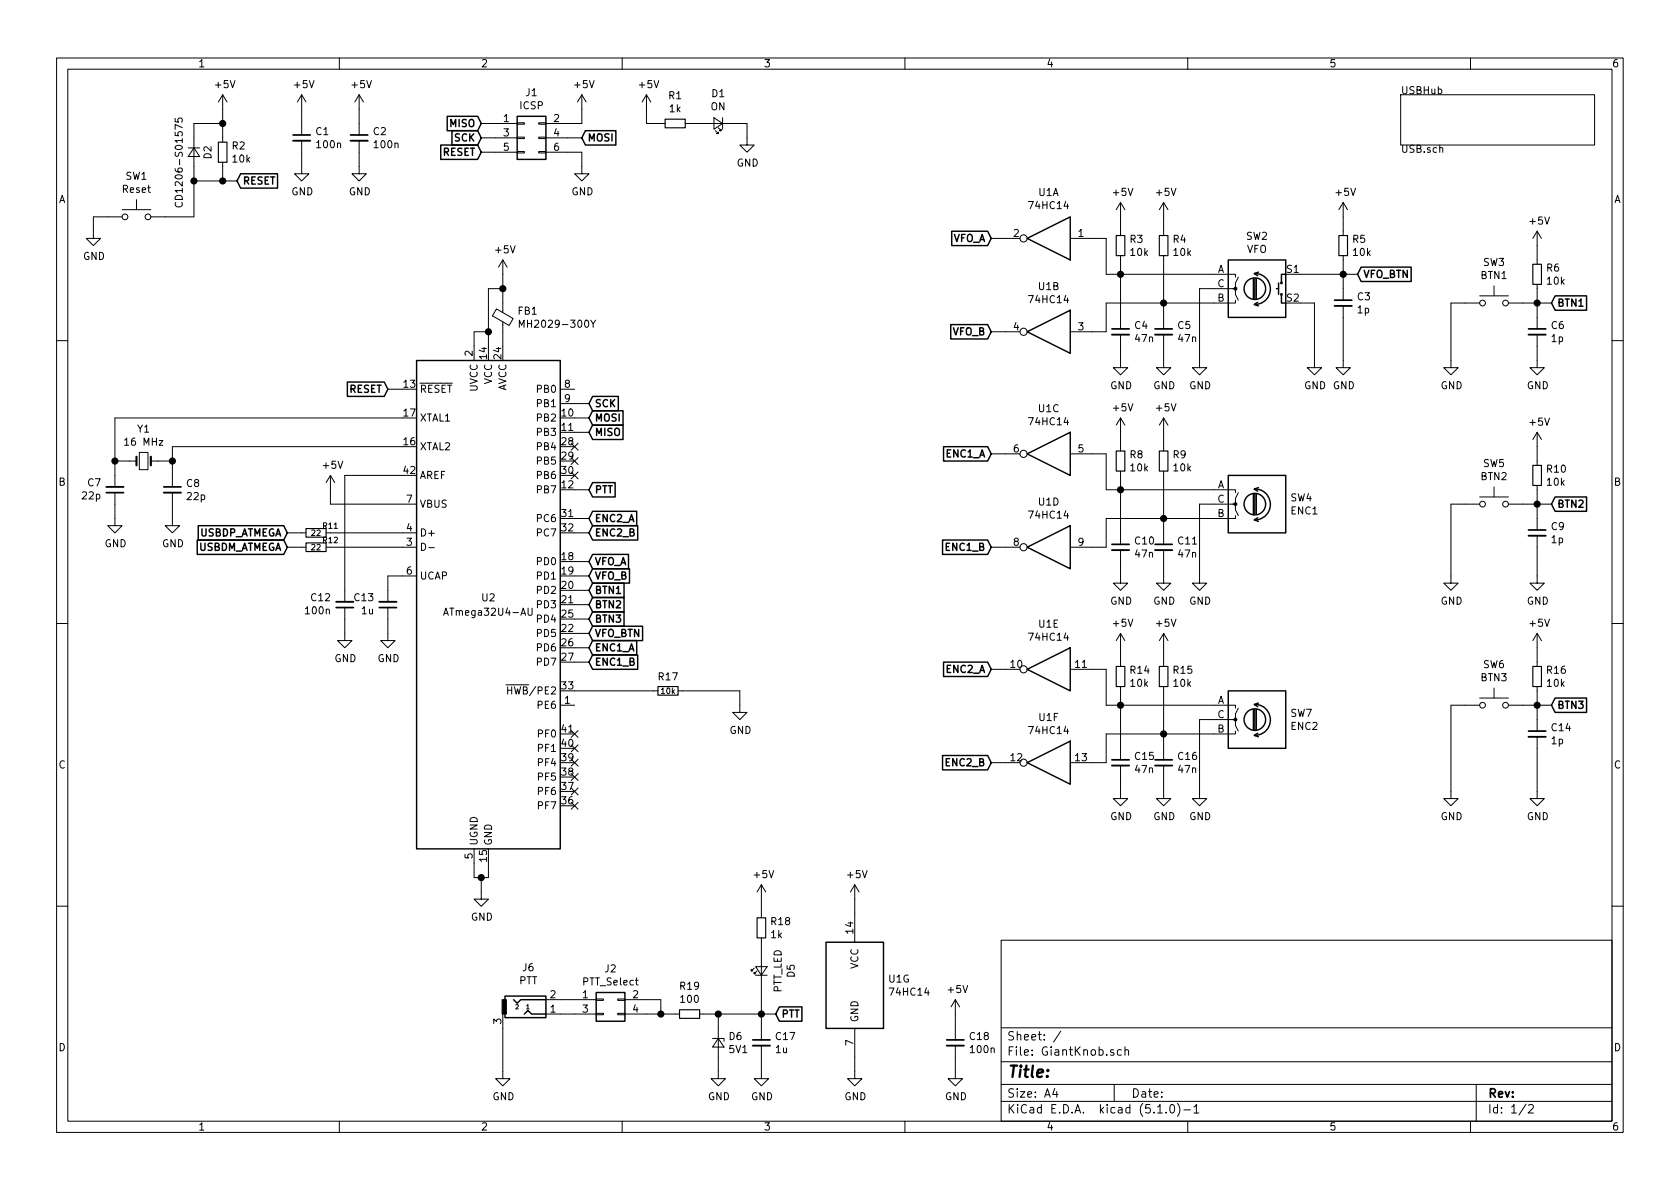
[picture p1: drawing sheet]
EESchema Schematic File Version 4
LIBS:GiantKnob-cache
EELAYER 29 0
EELAYER END
$Descr A4 11693 8268
encoding utf-8
Sheet 1 2
Title ""
Date ""
Rev ""
Comp ""
Comment1 ""
Comment2 ""
Comment3 ""
Comment4 ""
$EndDescr
$Sheet
S 9750 650  1350 350 
U 5D7E67A9
F0 "USBHub" 50
F1 "USB.sch" 50
$EndSheet
$Comp
L GiantKnob-rescue:ATmega32U4-AU-MCU_Microchip_ATmega U2
U 1 1
P 3400 4200
F 0 "U2" H 3400 4250 50  0000 C CNN
F 1 "ATmega32U4-AU" H 3400 4150 50  0000 C CNN
F 2 "Package_QFP:TQFP-44_10x10mm_P0.8mm" H 3400 4200 50  0001 C CIN
F 3 "http://ww1.microchip.com/downloads/en/DeviceDoc/Atmel-7766-8-bit-AVR-ATmega16U4-32U4_Datasheet.pdf" H 3400 4200 50  0001 C CNN
	1    3400 4200
	1    0    0    -1  
$EndComp
$Comp
L GiantKnob-rescue:C_Small-Device C13
U 1 1
P 2700 4200
F 0 "C13" H 2609 4154 50  0000 R CNN
F 1 "1u" H 2609 4245 50  0000 R CNN
F 2 "Capacitor_SMD:C_0603_1608Metric" H 2700 4200 50  0001 C CNN
F 3 "~" H 2700 4200 50  0001 C CNN
	1    2700 4200
	1    0    0    1   
$EndComp
Wire Wire Line
	2800 4000 2700 4000
Wire Wire Line
	2700 4000 2700 4100
$Comp
L power:GND #PWR036
U 1 1
P 2700 4400
F 0 "#PWR036" H 2700 4150 50  0001 C CNN
F 1 "GND" H 2705 4227 50  0000 C CNN
F 2 "" H 2700 4400 50  0001 C CNN
F 3 "" H 2700 4400 50  0001 C CNN
	1    2700 4400
	1    0    0    -1  
$EndComp
Wire Wire Line
	2700 4300 2700 4400
$Comp
L GiantKnob-rescue:C_Small-Device C12
U 1 1
P 2400 4200
F 0 "C12" H 2308 4154 50  0000 R CNN
F 1 "100n" H 2308 4245 50  0000 R CNN
F 2 "Capacitor_SMD:C_0603_1608Metric" H 2400 4200 50  0001 C CNN
F 3 "~" H 2400 4200 50  0001 C CNN
	1    2400 4200
	1    0    0    1   
$EndComp
Wire Wire Line
	2800 3300 2400 3300
Wire Wire Line
	2400 3300 2400 4100
$Comp
L power:GND #PWR035
U 1 1
P 2400 4400
F 0 "#PWR035" H 2400 4150 50  0001 C CNN
F 1 "GND" H 2405 4227 50  0000 C CNN
F 2 "" H 2400 4400 50  0001 C CNN
F 3 "" H 2400 4400 50  0001 C CNN
	1    2400 4400
	1    0    0    -1  
$EndComp
Wire Wire Line
	2400 4300 2400 4400
$Comp
L power:+5V #PWR027
U 1 1
P 2300 3400
F 0 "#PWR027" H 2300 3250 50  0001 C CNN
F 1 "+5V" H 2315 3573 50  0000 C CNN
F 2 "" H 2300 3400 50  0001 C CNN
F 3 "" H 2300 3400 50  0001 C CNN
	1    2300 3400
	1    0    0    -1  
$EndComp
Wire Wire Line
	2800 3500 2300 3500
Wire Wire Line
	2300 3500 2300 3400
Wire Wire Line
	2800 3700 2300 3700
Wire Wire Line
	2800 3800 2300 3800
$Comp
L GiantKnob-rescue:R_Small-Device R11
U 1 1
P 2200 3700
F 0 "R11" V 2150 3800 39  0000 C CNN
F 1 "22" V 2200 3700 39  0000 C CNN
F 2 "Resistor_SMD:R_0603_1608Metric" H 2200 3700 50  0001 C CNN
F 3 "~" H 2200 3700 50  0001 C CNN
	1    2200 3700
	0    1    1    0   
$EndComp
$Comp
L GiantKnob-rescue:R_Small-Device R12
U 1 1
P 2200 3800
F 0 "R12" V 2150 3900 39  0000 C CNN
F 1 "22" V 2200 3800 39  0000 C CNN
F 2 "Resistor_SMD:R_0603_1608Metric" H 2200 3800 50  0001 C CNN
F 3 "~" H 2200 3800 50  0001 C CNN
	1    2200 3800
	0    1    1    0   
$EndComp
Wire Wire Line
	2100 3700 2000 3700
Wire Wire Line
	2100 3800 2000 3800
Text GLabel 2000 3700 0    50   Input ~ 10
USBDP_ATMEGA
Text GLabel 2000 3800 0    50   Input ~ 10
USBDM_ATMEGA
$Comp
L power:GND #PWR046
U 1 1
P 3350 6200
F 0 "#PWR046" H 3350 5950 50  0001 C CNN
F 1 "GND" H 3355 6027 50  0000 C CNN
F 2 "" H 3350 6200 50  0001 C CNN
F 3 "" H 3350 6200 50  0001 C CNN
	1    3350 6200
	1    0    0    -1  
$EndComp
Wire Wire Line
	3300 6000 3300 6100
Wire Wire Line
	3300 6100 3350 6100
Wire Wire Line
	3400 6100 3400 6000
Wire Wire Line
	3350 6100 3350 6200
Connection ~ 3350 6100
Wire Wire Line
	3350 6100 3400 6100
$Comp
L GiantKnob-rescue:Crystal_Small-Device Y1
U 1 1
P 1000 3200
F 0 "Y1" H 1000 3425 50  0000 C CNN
F 1 "16 MHz" H 1000 3334 50  0000 C CNN
F 2 "Crystal:Crystal_SMD_5032-2Pin_5.0x3.2mm" H 1000 3200 50  0001 C CNN
F 3 "~" H 1000 3200 50  0001 C CNN
	1    1000 3200
	1    0    0    -1  
$EndComp
$Comp
L GiantKnob-rescue:C_Small-Device C8
U 1 1
P 1200 3400
F 0 "C8" H 1292 3446 50  0000 L CNN
F 1 "22p" H 1292 3355 50  0000 L CNN
F 2 "Capacitor_SMD:C_0603_1608Metric" H 1200 3400 50  0001 C CNN
F 3 "~" H 1200 3400 50  0001 C CNN
	1    1200 3400
	1    0    0    -1  
$EndComp
$Comp
L GiantKnob-rescue:C_Small-Device C7
U 1 1
P 800 3400
F 0 "C7" H 708 3354 50  0000 R CNN
F 1 "22p" H 708 3445 50  0000 R CNN
F 2 "Capacitor_SMD:C_0603_1608Metric" H 800 3400 50  0001 C CNN
F 3 "~" H 800 3400 50  0001 C CNN
	1    800  3400
	1    0    0    1   
$EndComp
Wire Wire Line
	900  3200 800  3200
Wire Wire Line
	800  3200 800  3300
Wire Wire Line
	1100 3200 1200 3200
Wire Wire Line
	1200 3200 1200 3300
$Comp
L power:GND #PWR029
U 1 1
P 1200 3600
F 0 "#PWR029" H 1200 3350 50  0001 C CNN
F 1 "GND" H 1205 3427 50  0000 C CNN
F 2 "" H 1200 3600 50  0001 C CNN
F 3 "" H 1200 3600 50  0001 C CNN
	1    1200 3600
	1    0    0    -1  
$EndComp
Wire Wire Line
	1200 3500 1200 3600
$Comp
L power:GND #PWR028
U 1 1
P 800 3600
F 0 "#PWR028" H 800 3350 50  0001 C CNN
F 1 "GND" H 805 3427 50  0000 C CNN
F 2 "" H 800 3600 50  0001 C CNN
F 3 "" H 800 3600 50  0001 C CNN
	1    800  3600
	1    0    0    -1  
$EndComp
Wire Wire Line
	800  3500 800  3600
Wire Wire Line
	800  2900 800  3200
Wire Wire Line
	800  2900 2800 2900
Connection ~ 800  3200
Wire Wire Line
	2800 3100 1200 3100
Wire Wire Line
	1200 3100 1200 3200
Connection ~ 1200 3200
$Comp
L GiantKnob-rescue:Ferrite_Bead_Small-Device FB1
U 1 1
P 3500 2200
F 0 "FB1" H 3600 2246 50  0000 L CNN
F 1 "MH2029-300Y" H 3600 2155 50  0000 L CNN
F 2 "Inductor_SMD:L_0805_2012Metric" V 3430 2200 50  0001 C CNN
F 3 "~" H 3500 2200 50  0001 C CNN
	1    3500 2200
	1    0    0    -1  
$EndComp
Wire Wire Line
	3500 2400 3500 2300
Wire Wire Line
	3300 2400 3300 2300
Wire Wire Line
	3300 2300 3400 2300
Wire Wire Line
	3400 2300 3400 2400
Wire Wire Line
	3400 2000 3500 2000
Wire Wire Line
	3500 2000 3500 2100
Wire Wire Line
	3400 2000 3400 2300
Connection ~ 3400 2300
Wire Wire Line
	3500 2000 3500 1900
Connection ~ 3500 2000
$Comp
L power:+5V #PWR015
U 1 1
P 3500 1900
F 0 "#PWR015" H 3500 1750 50  0001 C CNN
F 1 "+5V" H 3515 2073 50  0000 C CNN
F 2 "" H 3500 1900 50  0001 C CNN
F 3 "" H 3500 1900 50  0001 C CNN
	1    3500 1900
	1    0    0    -1  
$EndComp
$Comp
L GiantKnob-rescue:SW_Push-Switch SW1
U 1 1
P 950 1500
F 0 "SW1" H 950 1785 50  0000 C CNN
F 1 "Reset" H 950 1694 50  0000 C CNN
F 2 "Button_Switch_SMD:SW_SPST_PTS645" H 950 1700 50  0001 C CNN
F 3 "~" H 950 1700 50  0001 C CNN
	1    950  1500
	1    0    0    -1  
$EndComp
$Comp
L power:+5V #PWR02
U 1 1
P 2100 750
F 0 "#PWR02" H 2100 600 50  0001 C CNN
F 1 "+5V" H 2115 923 50  0000 C CNN
F 2 "" H 2100 750 50  0001 C CNN
F 3 "" H 2100 750 50  0001 C CNN
	1    2100 750 
	1    0    0    -1  
$EndComp
$Comp
L GiantKnob-rescue:C_Small-Device C1
U 1 1
P 2100 950
F 0 "C1" H 2192 996 50  0000 L CNN
F 1 "100n" H 2192 905 50  0000 L CNN
F 2 "Capacitor_SMD:C_0603_1608Metric" H 2100 950 50  0001 C CNN
F 3 "~" H 2100 950 50  0001 C CNN
	1    2100 950 
	1    0    0    -1  
$EndComp
$Comp
L power:GND #PWR07
U 1 1
P 2100 1150
F 0 "#PWR07" H 2100 900 50  0001 C CNN
F 1 "GND" H 2105 977 50  0000 C CNN
F 2 "" H 2100 1150 50  0001 C CNN
F 3 "" H 2100 1150 50  0001 C CNN
	1    2100 1150
	1    0    0    -1  
$EndComp
Wire Wire Line
	2100 750  2100 850 
Wire Wire Line
	2100 1050 2100 1150
$Comp
L power:+5V #PWR03
U 1 1
P 2500 750
F 0 "#PWR03" H 2500 600 50  0001 C CNN
F 1 "+5V" H 2515 923 50  0000 C CNN
F 2 "" H 2500 750 50  0001 C CNN
F 3 "" H 2500 750 50  0001 C CNN
	1    2500 750 
	1    0    0    -1  
$EndComp
$Comp
L GiantKnob-rescue:C_Small-Device C2
U 1 1
P 2500 950
F 0 "C2" H 2592 996 50  0000 L CNN
F 1 "100n" H 2592 905 50  0000 L CNN
F 2 "Capacitor_SMD:C_0603_1608Metric" H 2500 950 50  0001 C CNN
F 3 "~" H 2500 950 50  0001 C CNN
	1    2500 950 
	1    0    0    -1  
$EndComp
$Comp
L power:GND #PWR08
U 1 1
P 2500 1150
F 0 "#PWR08" H 2500 900 50  0001 C CNN
F 1 "GND" H 2505 977 50  0000 C CNN
F 2 "" H 2500 1150 50  0001 C CNN
F 3 "" H 2500 1150 50  0001 C CNN
	1    2500 1150
	1    0    0    -1  
$EndComp
Wire Wire Line
	2500 750  2500 850 
Wire Wire Line
	2500 1050 2500 1150
$Comp
L GiantKnob-rescue:R_Small-Device R2
U 1 1
P 1550 1050
F 0 "R2" H 1609 1096 50  0000 L CNN
F 1 "10k" H 1609 1005 50  0000 L CNN
F 2 "Resistor_SMD:R_0603_1608Metric" H 1550 1050 50  0001 C CNN
F 3 "~" H 1550 1050 50  0001 C CNN
	1    1550 1050
	1    0    0    -1  
$EndComp
$Comp
L power:+5V #PWR01
U 1 1
P 1550 750
F 0 "#PWR01" H 1550 600 50  0001 C CNN
F 1 "+5V" H 1565 923 50  0000 C CNN
F 2 "" H 1550 750 50  0001 C CNN
F 3 "" H 1550 750 50  0001 C CNN
	1    1550 750 
	1    0    0    -1  
$EndComp
Wire Wire Line
	1550 750  1550 850 
$Comp
L GiantKnob-rescue:D_Small-Device D2
U 1 1
P 1350 1050
F 0 "D2" H 1300 1150 50  0000 L CNN
F 1 "CD1206-S01575" H 1100 950 50  0000 L CNN
F 2 "Diode_SMD:D_1206_3216Metric" V 1350 1050 50  0001 C CNN
F 3 "~" V 1350 1050 50  0001 C CNN
	1    1350 1050
	0    1    1    0   
$EndComp
Wire Wire Line
	1350 950  1350 850 
Wire Wire Line
	1350 850  1550 850 
Wire Wire Line
	1550 950  1550 850 
Connection ~ 1550 850 
Wire Wire Line
	1350 1150 1350 1250
Wire Wire Line
	1350 1250 1550 1250
Wire Wire Line
	1550 1250 1550 1150
Wire Wire Line
	1150 1500 1350 1500
Wire Wire Line
	1350 1500 1350 1250
Connection ~ 1350 1250
Wire Wire Line
	750  1500 650  1500
Wire Wire Line
	650  1500 650  1600
$Comp
L power:GND #PWR013
U 1 1
P 650 1600
F 0 "#PWR013" H 650 1350 50  0001 C CNN
F 1 "GND" H 655 1427 50  0000 C CNN
F 2 "" H 650 1600 50  0001 C CNN
F 3 "" H 650 1600 50  0001 C CNN
	1    650  1600
	1    0    0    -1  
$EndComp
Text GLabel 1650 1250 2    50   Input ~ 10
RESET
Wire Wire Line
	1550 1250 1650 1250
Connection ~ 1550 1250
Text GLabel 2700 2700 0    50   Input ~ 10
RESET
Wire Wire Line
	2700 2700 2800 2700
$Comp
L power:+5V #PWR04
U 1 1
P 4050 750
F 0 "#PWR04" H 4050 600 50  0001 C CNN
F 1 "+5V" H 4065 923 50  0000 C CNN
F 2 "" H 4050 750 50  0001 C CNN
F 3 "" H 4050 750 50  0001 C CNN
	1    4050 750 
	1    0    0    -1  
$EndComp
$Comp
L power:GND #PWR09
U 1 1
P 4050 1150
F 0 "#PWR09" H 4050 900 50  0001 C CNN
F 1 "GND" H 4055 977 50  0000 C CNN
F 2 "" H 4050 1150 50  0001 C CNN
F 3 "" H 4050 1150 50  0001 C CNN
	1    4050 1150
	1    0    0    -1  
$EndComp
Wire Wire Line
	4050 1050 4050 1150
Wire Wire Line
	4050 850  4050 750 
Text GLabel 4050 950  2    50   Input ~ 10
MOSI
Text GLabel 3350 1050 0    50   Input ~ 10
RESET
Text GLabel 3350 950  0    50   Input ~ 10
SCK
Text GLabel 3350 850  0    50   Input ~ 10
MISO
Wire Wire Line
	3950 1050 4050 1050
Wire Wire Line
	3950 950  4050 950 
Wire Wire Line
	3950 850  4050 850 
Wire Wire Line
	3450 1050 3350 1050
Wire Wire Line
	3450 950  3350 950 
Wire Wire Line
	3450 850  3350 850 
$Comp
L GiantKnob-rescue:Conn_02x03_Odd_Even-Connector_Generic J1
U 1 1
P 3650 950
F 0 "J1" H 3700 1267 50  0000 C CNN
F 1 "ICSP" H 3700 1176 50  0000 C CNN
F 2 "Connector_PinHeader_2.54mm:PinHeader_2x03_P2.54mm_Vertical_SMD" H 3650 950 50  0001 C CNN
F 3 "~" H 3650 950 50  0001 C CNN
	1    3650 950 
	1    0    0    -1  
$EndComp
Text GLabel 4100 3000 2    50   Input ~ 10
MISO
Wire Wire Line
	4000 3000 4100 3000
Text GLabel 4100 2900 2    50   Input ~ 10
MOSI
Wire Wire Line
	4000 2900 4100 2900
Text GLabel 4100 2800 2    50   Input ~ 10
SCK
Wire Wire Line
	4000 2800 4100 2800
$Comp
L GiantKnob-rescue:LED_Small-Device D1
U 1 1
P 5000 850
F 0 "D1" H 5000 645 50  0000 C CNN
F 1 "ON" H 5000 736 50  0000 C CNN
F 2 "LED_SMD:LED_0805_2012Metric" V 5000 850 50  0001 C CNN
F 3 "~" V 5000 850 50  0001 C CNN
	1    5000 850 
	-1   0    0    1   
$EndComp
$Comp
L power:GND #PWR040
U 1 1
P 5150 4900
F 0 "#PWR040" H 5150 4650 50  0001 C CNN
F 1 "GND" H 5155 4727 50  0000 C CNN
F 2 "" H 5150 4900 50  0001 C CNN
F 3 "" H 5150 4900 50  0001 C CNN
	1    5150 4900
	1    0    0    -1  
$EndComp
$Comp
L GiantKnob-rescue:R_Small-Device R1
U 1 1
P 4700 850
F 0 "R1" V 4504 850 50  0000 C CNN
F 1 "1k" V 4595 850 50  0000 C CNN
F 2 "Resistor_SMD:R_0603_1608Metric" H 4700 850 50  0001 C CNN
F 3 "~" H 4700 850 50  0001 C CNN
	1    4700 850 
	0    1    1    0   
$EndComp
Wire Wire Line
	4800 850  4900 850 
$Comp
L power:GND #PWR06
U 1 1
P 5200 950
F 0 "#PWR06" H 5200 700 50  0001 C CNN
F 1 "GND" H 5205 777 50  0000 C CNN
F 2 "" H 5200 950 50  0001 C CNN
F 3 "" H 5200 950 50  0001 C CNN
	1    5200 950 
	1    0    0    -1  
$EndComp
Wire Wire Line
	5100 850  5200 850 
Wire Wire Line
	5200 850  5200 950 
$Comp
L power:+5V #PWR05
U 1 1
P 4500 750
F 0 "#PWR05" H 4500 600 50  0001 C CNN
F 1 "+5V" H 4515 923 50  0000 C CNN
F 2 "" H 4500 750 50  0001 C CNN
F 3 "" H 4500 750 50  0001 C CNN
	1    4500 750 
	1    0    0    -1  
$EndComp
Wire Wire Line
	4500 750  4500 850 
Wire Wire Line
	4500 850  4600 850 
$Comp
L GiantKnob-rescue:R_Small-Device R17
U 1 1
P 4650 4800
F 0 "R17" V 4550 4800 50  0000 C CNN
F 1 "10k" V 4650 4800 39  0000 C CNN
F 2 "Resistor_SMD:R_0603_1608Metric" H 4650 4800 50  0001 C CNN
F 3 "~" H 4650 4800 50  0001 C CNN
	1    4650 4800
	0    1    1    0   
$EndComp
$Comp
L GiantKnob-rescue:SW_Push-Switch SW3
U 1 1
P 10400 2100
F 0 "SW3" H 10400 2385 50  0000 C CNN
F 1 "BTN1" H 10400 2294 50  0000 C CNN
F 2 "Button_Switch_THT:SW_PUSH-12mm" H 10400 2300 50  0001 C CNN
F 3 "" H 10400 2300 50  0001 C CNN
	1    10400 2100
	1    0    0    -1  
$EndComp
$Comp
L GiantKnob-rescue:R_Small-device R6
U 1 1
P 10700 1900
F 0 "R6" H 10759 1946 50  0000 L CNN
F 1 "10k" H 10759 1855 50  0000 L CNN
F 2 "Resistor_SMD:R_0603_1608Metric" H 10700 1900 50  0001 C CNN
F 3 "~" H 10700 1900 50  0001 C CNN
	1    10700 1900
	1    0    0    -1  
$EndComp
Wire Wire Line
	10600 2100 10700 2100
Wire Wire Line
	10700 2100 10700 2000
$Comp
L GiantKnob-rescue:C_Small-device C6
U 1 1
P 10700 2300
F 0 "C6" H 10792 2346 50  0000 L CNN
F 1 "1p" H 10792 2255 50  0000 L CNN
F 2 "Capacitor_SMD:C_0603_1608Metric" H 10700 2300 50  0001 C CNN
F 3 "~" H 10700 2300 50  0001 C CNN
	1    10700 2300
	1    0    0    -1  
$EndComp
$Comp
L power:GND #PWR022
U 1 1
P 10700 2500
F 0 "#PWR022" H 10700 2250 50  0001 C CNN
F 1 "GND" H 10705 2327 50  0000 C CNN
F 2 "" H 10700 2500 50  0001 C CNN
F 3 "" H 10700 2500 50  0001 C CNN
	1    10700 2500
	1    0    0    -1  
$EndComp
Wire Wire Line
	10700 2400 10700 2500
Wire Wire Line
	10700 2100 10700 2200
Connection ~ 10700 2100
$Comp
L power:GND #PWR021
U 1 1
P 10100 2500
F 0 "#PWR021" H 10100 2250 50  0001 C CNN
F 1 "GND" H 10105 2327 50  0000 C CNN
F 2 "" H 10100 2500 50  0001 C CNN
F 3 "" H 10100 2500 50  0001 C CNN
	1    10100 2500
	1    0    0    -1  
$EndComp
Wire Wire Line
	10200 2100 10100 2100
Wire Wire Line
	10100 2100 10100 2500
Wire Wire Line
	10700 1800 10700 1700
$Comp
L power:+5V #PWR014
U 1 1
P 10700 1700
F 0 "#PWR014" H 10700 1550 50  0001 C CNN
F 1 "+5V" H 10715 1873 50  0000 C CNN
F 2 "" H 10700 1700 50  0001 C CNN
F 3 "" H 10700 1700 50  0001 C CNN
	1    10700 1700
	1    0    0    -1  
$EndComp
Wire Wire Line
	10700 2100 10800 2100
Text GLabel 10800 2100 2    50   Input ~ 10
BTN1
$Comp
L GiantKnob-rescue:SW_Push-Switch SW5
U 1 1
P 10400 3500
F 0 "SW5" H 10400 3785 50  0000 C CNN
F 1 "BTN2" H 10400 3694 50  0000 C CNN
F 2 "Button_Switch_THT:SW_PUSH-12mm" H 10400 3700 50  0001 C CNN
F 3 "" H 10400 3700 50  0001 C CNN
	1    10400 3500
	1    0    0    -1  
$EndComp
$Comp
L GiantKnob-rescue:R_Small-device R10
U 1 1
P 10700 3300
F 0 "R10" H 10759 3346 50  0000 L CNN
F 1 "10k" H 10759 3255 50  0000 L CNN
F 2 "Resistor_SMD:R_0603_1608Metric" H 10700 3300 50  0001 C CNN
F 3 "~" H 10700 3300 50  0001 C CNN
	1    10700 3300
	1    0    0    -1  
$EndComp
Wire Wire Line
	10600 3500 10700 3500
Wire Wire Line
	10700 3500 10700 3400
$Comp
L GiantKnob-rescue:C_Small-device C9
U 1 1
P 10700 3700
F 0 "C9" H 10792 3746 50  0000 L CNN
F 1 "1p" H 10792 3655 50  0000 L CNN
F 2 "Capacitor_SMD:C_0603_1608Metric" H 10700 3700 50  0001 C CNN
F 3 "~" H 10700 3700 50  0001 C CNN
	1    10700 3700
	1    0    0    -1  
$EndComp
$Comp
L power:GND #PWR034
U 1 1
P 10700 4000
F 0 "#PWR034" H 10700 3750 50  0001 C CNN
F 1 "GND" H 10705 3827 50  0000 C CNN
F 2 "" H 10700 4000 50  0001 C CNN
F 3 "" H 10700 4000 50  0001 C CNN
	1    10700 4000
	1    0    0    -1  
$EndComp
Wire Wire Line
	10700 3500 10700 3600
Connection ~ 10700 3500
$Comp
L power:GND #PWR033
U 1 1
P 10100 4000
F 0 "#PWR033" H 10100 3750 50  0001 C CNN
F 1 "GND" H 10105 3827 50  0000 C CNN
F 2 "" H 10100 4000 50  0001 C CNN
F 3 "" H 10100 4000 50  0001 C CNN
	1    10100 4000
	1    0    0    -1  
$EndComp
Wire Wire Line
	10200 3500 10100 3500
Wire Wire Line
	10700 3200 10700 3100
$Comp
L power:+5V #PWR026
U 1 1
P 10700 3100
F 0 "#PWR026" H 10700 2950 50  0001 C CNN
F 1 "+5V" H 10715 3273 50  0000 C CNN
F 2 "" H 10700 3100 50  0001 C CNN
F 3 "" H 10700 3100 50  0001 C CNN
	1    10700 3100
	1    0    0    -1  
$EndComp
Wire Wire Line
	10700 3500 10800 3500
Text GLabel 10800 3500 2    50   Input ~ 10
BTN2
$Comp
L GiantKnob-rescue:SW_Push-Switch SW6
U 1 1
P 10400 4900
F 0 "SW6" H 10400 5185 50  0000 C CNN
F 1 "BTN3" H 10400 5094 50  0000 C CNN
F 2 "Button_Switch_THT:SW_PUSH-12mm" H 10400 5100 50  0001 C CNN
F 3 "" H 10400 5100 50  0001 C CNN
	1    10400 4900
	1    0    0    -1  
$EndComp
$Comp
L GiantKnob-rescue:R_Small-device R16
U 1 1
P 10700 4700
F 0 "R16" H 10759 4746 50  0000 L CNN
F 1 "10k" H 10759 4655 50  0000 L CNN
F 2 "Resistor_SMD:R_0603_1608Metric" H 10700 4700 50  0001 C CNN
F 3 "~" H 10700 4700 50  0001 C CNN
	1    10700 4700
	1    0    0    -1  
$EndComp
Wire Wire Line
	10600 4900 10700 4900
Wire Wire Line
	10700 4900 10700 4800
$Comp
L GiantKnob-rescue:C_Small-device C14
U 1 1
P 10700 5100
F 0 "C14" H 10792 5146 50  0000 L CNN
F 1 "1p" H 10792 5055 50  0000 L CNN
F 2 "Capacitor_SMD:C_0603_1608Metric" H 10700 5100 50  0001 C CNN
F 3 "~" H 10700 5100 50  0001 C CNN
	1    10700 5100
	1    0    0    -1  
$EndComp
$Comp
L power:GND #PWR045
U 1 1
P 10700 5500
F 0 "#PWR045" H 10700 5250 50  0001 C CNN
F 1 "GND" H 10705 5327 50  0000 C CNN
F 2 "" H 10700 5500 50  0001 C CNN
F 3 "" H 10700 5500 50  0001 C CNN
	1    10700 5500
	1    0    0    -1  
$EndComp
Wire Wire Line
	10700 4900 10700 5000
Connection ~ 10700 4900
$Comp
L power:GND #PWR044
U 1 1
P 10100 5500
F 0 "#PWR044" H 10100 5250 50  0001 C CNN
F 1 "GND" H 10105 5327 50  0000 C CNN
F 2 "" H 10100 5500 50  0001 C CNN
F 3 "" H 10100 5500 50  0001 C CNN
	1    10100 5500
	1    0    0    -1  
$EndComp
Wire Wire Line
	10200 4900 10100 4900
Wire Wire Line
	10700 4600 10700 4500
$Comp
L power:+5V #PWR039
U 1 1
P 10700 4500
F 0 "#PWR039" H 10700 4350 50  0001 C CNN
F 1 "+5V" H 10715 4673 50  0000 C CNN
F 2 "" H 10700 4500 50  0001 C CNN
F 3 "" H 10700 4500 50  0001 C CNN
	1    10700 4500
	1    0    0    -1  
$EndComp
Wire Wire Line
	10700 4900 10800 4900
Text GLabel 10800 4900 2    50   Input ~ 10
BTN3
Wire Wire Line
	9050 1900 9350 1900
Wire Wire Line
	9050 2100 9150 2100
$Comp
L power:GND #PWR019
U 1 1
P 9150 2500
F 0 "#PWR019" H 9150 2250 50  0001 C CNN
F 1 "GND" H 9155 2327 50  0000 C CNN
F 2 "" H 9150 2500 50  0001 C CNN
F 3 "" H 9150 2500 50  0001 C CNN
	1    9150 2500
	1    0    0    -1  
$EndComp
Text GLabel 9450 1900 2    50   Input ~ 10
VFO_BTN
Wire Wire Line
	9350 1900 9450 1900
$Comp
L power:+5V #PWR012
U 1 1
P 9350 1500
F 0 "#PWR012" H 9350 1350 50  0001 C CNN
F 1 "+5V" H 9365 1673 50  0000 C CNN
F 2 "" H 9350 1500 50  0001 C CNN
F 3 "" H 9350 1500 50  0001 C CNN
	1    9350 1500
	1    0    0    -1  
$EndComp
Wire Wire Line
	9350 1600 9350 1500
Connection ~ 9350 1900
Wire Wire Line
	9350 1900 9350 2000
$Comp
L power:GND #PWR020
U 1 1
P 9350 2500
F 0 "#PWR020" H 9350 2250 50  0001 C CNN
F 1 "GND" H 9355 2327 50  0000 C CNN
F 2 "" H 9350 2500 50  0001 C CNN
F 3 "" H 9350 2500 50  0001 C CNN
	1    9350 2500
	1    0    0    -1  
$EndComp
$Comp
L GiantKnob-rescue:C_Small-device C3
U 1 1
P 9350 2100
F 0 "C3" H 9442 2146 50  0000 L CNN
F 1 "1p" H 9442 2055 50  0000 L CNN
F 2 "Capacitor_SMD:C_0603_1608Metric" H 9350 2100 50  0001 C CNN
F 3 "~" H 9350 2100 50  0001 C CNN
	1    9350 2100
	1    0    0    -1  
$EndComp
Wire Wire Line
	9350 1900 9350 1800
$Comp
L GiantKnob-rescue:R_Small-device R5
U 1 1
P 9350 1700
F 0 "R5" H 9409 1746 50  0000 L CNN
F 1 "10k" H 9409 1655 50  0000 L CNN
F 2 "Resistor_SMD:R_0603_1608Metric" H 9350 1700 50  0001 C CNN
F 3 "~" H 9350 1700 50  0001 C CNN
	1    9350 1700
	1    0    0    -1  
$EndComp
$Comp
L GiantKnob-rescue:Rotary_Encoder_Switch-device SW2
U 1 1
P 8750 2000
F 0 "SW2" H 8750 2367 50  0000 C CNN
F 1 "VFO" H 8750 2276 50  0000 C CNN
F 2 "Rotary_Encoder:RotaryEncoder_Alps_EC12E-Switch_Vertical_H20mm" H 8600 2160 50  0001 C CNN
F 3 "~" H 8750 2260 50  0001 C CNN
	1    8750 2000
	1    0    0    -1  
$EndComp
$Comp
L power:GND #PWR018
U 1 1
P 8350 2500
F 0 "#PWR018" H 8350 2250 50  0001 C CNN
F 1 "GND" H 8355 2327 50  0000 C CNN
F 2 "" H 8350 2500 50  0001 C CNN
F 3 "" H 8350 2500 50  0001 C CNN
	1    8350 2500
	1    0    0    -1  
$EndComp
$Comp
L GiantKnob-rescue:C_Small-device C5
U 1 1
P 8100 2300
F 0 "C5" H 8192 2346 50  0000 L CNN
F 1 "47n" H 8192 2255 50  0000 L CNN
F 2 "Capacitor_SMD:C_0603_1608Metric" H 8100 2300 50  0001 C CNN
F 3 "~" H 8100 2300 50  0001 C CNN
	1    8100 2300
	1    0    0    -1  
$EndComp
$Comp
L power:GND #PWR017
U 1 1
P 8100 2500
F 0 "#PWR017" H 8100 2250 50  0001 C CNN
F 1 "GND" H 8105 2327 50  0000 C CNN
F 2 "" H 8100 2500 50  0001 C CNN
F 3 "" H 8100 2500 50  0001 C CNN
	1    8100 2500
	1    0    0    -1  
$EndComp
Wire Wire Line
	8100 2400 8100 2500
$Comp
L GiantKnob-rescue:C_Small-device C4
U 1 1
P 7800 2300
F 0 "C4" H 7892 2346 50  0000 L CNN
F 1 "47n" H 7892 2255 50  0000 L CNN
F 2 "Capacitor_SMD:C_0603_1608Metric" H 7800 2300 50  0001 C CNN
F 3 "~" H 7800 2300 50  0001 C CNN
	1    7800 2300
	1    0    0    -1  
$EndComp
$Comp
L power:GND #PWR016
U 1 1
P 7800 2500
F 0 "#PWR016" H 7800 2250 50  0001 C CNN
F 1 "GND" H 7805 2327 50  0000 C CNN
F 2 "" H 7800 2500 50  0001 C CNN
F 3 "" H 7800 2500 50  0001 C CNN
	1    7800 2500
	1    0    0    -1  
$EndComp
Wire Wire Line
	8450 1900 7800 1900
Wire Wire Line
	7800 2400 7800 2500
$Comp
L GiantKnob-rescue:R_Small-device R4
U 1 1
P 8100 1700
F 0 "R4" H 8159 1746 50  0000 L CNN
F 1 "10k" H 8159 1655 50  0000 L CNN
F 2 "Resistor_SMD:R_0603_1608Metric" H 8100 1700 50  0001 C CNN
F 3 "~" H 8100 1700 50  0001 C CNN
	1    8100 1700
	1    0    0    -1  
$EndComp
$Comp
L GiantKnob-rescue:R_Small-device R3
U 1 1
P 7800 1700
F 0 "R3" H 7859 1746 50  0000 L CNN
F 1 "10k" H 7859 1655 50  0000 L CNN
F 2 "Resistor_SMD:R_0603_1608Metric" H 7800 1700 50  0001 C CNN
F 3 "~" H 7800 1700 50  0001 C CNN
	1    7800 1700
	1    0    0    -1  
$EndComp
Wire Wire Line
	7800 1800 7800 1900
Connection ~ 7800 1900
$Comp
L power:+5V #PWR011
U 1 1
P 8100 1500
F 0 "#PWR011" H 8100 1350 50  0001 C CNN
F 1 "+5V" H 8115 1673 50  0000 C CNN
F 2 "" H 8100 1500 50  0001 C CNN
F 3 "" H 8100 1500 50  0001 C CNN
	1    8100 1500
	1    0    0    -1  
$EndComp
$Comp
L power:+5V #PWR010
U 1 1
P 7800 1500
F 0 "#PWR010" H 7800 1350 50  0001 C CNN
F 1 "+5V" H 7815 1673 50  0000 C CNN
F 2 "" H 7800 1500 50  0001 C CNN
F 3 "" H 7800 1500 50  0001 C CNN
	1    7800 1500
	1    0    0    -1  
$EndComp
Wire Wire Line
	8100 1600 8100 1500
Wire Wire Line
	7800 1600 7800 1500
$Comp
L 74xx:74HC14 U1
U 1 1
P 7300 1650
F 0 "U1" H 7300 1333 50  0000 C CNN
F 1 "74HC14" H 7300 1424 50  0000 C CNN
F 2 "Package_SO:SOIC-14_3.9x8.7mm_P1.27mm" H 7300 1650 50  0001 C CNN
F 3 "http://www.ti.com/lit/gpn/sn74HC14" H 7300 1650 50  0001 C CNN
	1    7300 1650
	-1   0    0    1   
$EndComp
Wire Wire Line
	7800 1900 7700 1900
Wire Wire Line
	7000 1650 6900 1650
Text GLabel 6900 1650 0    50   Input ~ 10
VFO_A
Wire Wire Line
	7600 1650 7700 1650
Wire Wire Line
	7700 1650 7700 1900
$Comp
L 74xx:74HC14 U1
U 2 1
P 7300 2300
F 0 "U1" H 7300 2617 50  0000 C CNN
F 1 "74HC14" H 7300 2526 50  0000 C CNN
F 2 "Package_SO:SOIC-14_3.9x8.7mm_P1.27mm" H 7300 2300 50  0001 C CNN
F 3 "http://www.ti.com/lit/gpn/sn74HC14" H 7300 2300 50  0001 C CNN
	2    7300 2300
	-1   0    0    -1  
$EndComp
Wire Wire Line
	7000 2300 6900 2300
Text GLabel 6900 2300 0    50   Input ~ 10
VFO_B
$Comp
L power:GND #PWR032
U 1 1
P 8350 4000
F 0 "#PWR032" H 8350 3750 50  0001 C CNN
F 1 "GND" H 8355 3827 50  0000 C CNN
F 2 "" H 8350 4000 50  0001 C CNN
F 3 "" H 8350 4000 50  0001 C CNN
	1    8350 4000
	1    0    0    -1  
$EndComp
$Comp
L GiantKnob-rescue:C_Small-device C11
U 1 1
P 8100 3800
F 0 "C11" H 8192 3846 50  0000 L CNN
F 1 "47n" H 8192 3755 50  0000 L CNN
F 2 "Capacitor_SMD:C_0603_1608Metric" H 8100 3800 50  0001 C CNN
F 3 "~" H 8100 3800 50  0001 C CNN
	1    8100 3800
	1    0    0    -1  
$EndComp
$Comp
L power:GND #PWR031
U 1 1
P 8100 4000
F 0 "#PWR031" H 8100 3750 50  0001 C CNN
F 1 "GND" H 8105 3827 50  0000 C CNN
F 2 "" H 8100 4000 50  0001 C CNN
F 3 "" H 8100 4000 50  0001 C CNN
	1    8100 4000
	1    0    0    -1  
$EndComp
Wire Wire Line
	8100 3900 8100 4000
$Comp
L GiantKnob-rescue:C_Small-device C10
U 1 1
P 7800 3800
F 0 "C10" H 7892 3846 50  0000 L CNN
F 1 "47n" H 7892 3755 50  0000 L CNN
F 2 "Capacitor_SMD:C_0603_1608Metric" H 7800 3800 50  0001 C CNN
F 3 "~" H 7800 3800 50  0001 C CNN
	1    7800 3800
	1    0    0    -1  
$EndComp
$Comp
L power:GND #PWR030
U 1 1
P 7800 4000
F 0 "#PWR030" H 7800 3750 50  0001 C CNN
F 1 "GND" H 7805 3827 50  0000 C CNN
F 2 "" H 7800 4000 50  0001 C CNN
F 3 "" H 7800 4000 50  0001 C CNN
	1    7800 4000
	1    0    0    -1  
$EndComp
Wire Wire Line
	8450 3400 7800 3400
Wire Wire Line
	7800 3900 7800 4000
$Comp
L GiantKnob-rescue:R_Small-device R9
U 1 1
P 8100 3200
F 0 "R9" H 8159 3246 50  0000 L CNN
F 1 "10k" H 8159 3155 50  0000 L CNN
F 2 "Resistor_SMD:R_0603_1608Metric" H 8100 3200 50  0001 C CNN
F 3 "~" H 8100 3200 50  0001 C CNN
	1    8100 3200
	1    0    0    -1  
$EndComp
$Comp
L GiantKnob-rescue:R_Small-device R8
U 1 1
P 7800 3200
F 0 "R8" H 7859 3246 50  0000 L CNN
F 1 "10k" H 7859 3155 50  0000 L CNN
F 2 "Resistor_SMD:R_0603_1608Metric" H 7800 3200 50  0001 C CNN
F 3 "~" H 7800 3200 50  0001 C CNN
	1    7800 3200
	1    0    0    -1  
$EndComp
Wire Wire Line
	7800 3300 7800 3400
Connection ~ 7800 3400
$Comp
L power:+5V #PWR025
U 1 1
P 8100 3000
F 0 "#PWR025" H 8100 2850 50  0001 C CNN
F 1 "+5V" H 8115 3173 50  0000 C CNN
F 2 "" H 8100 3000 50  0001 C CNN
F 3 "" H 8100 3000 50  0001 C CNN
	1    8100 3000
	1    0    0    -1  
$EndComp
$Comp
L power:+5V #PWR024
U 1 1
P 7800 3000
F 0 "#PWR024" H 7800 2850 50  0001 C CNN
F 1 "+5V" H 7815 3173 50  0000 C CNN
F 2 "" H 7800 3000 50  0001 C CNN
F 3 "" H 7800 3000 50  0001 C CNN
	1    7800 3000
	1    0    0    -1  
$EndComp
Wire Wire Line
	8100 3100 8100 3000
Wire Wire Line
	7800 3100 7800 3000
Wire Wire Line
	7800 3400 7700 3400
Wire Wire Line
	7000 3150 6900 3150
Text GLabel 6900 3150 0    50   Input ~ 10
ENC1_A
Wire Wire Line
	7600 3150 7700 3150
Wire Wire Line
	7700 3150 7700 3400
Wire Wire Line
	7700 3800 7600 3800
Wire Wire Line
	7000 3800 6900 3800
Text GLabel 6900 3800 0    50   Input ~ 10
ENC1_B
$Comp
L 74xx:74HC14 U1
U 3 1
P 7300 3150
F 0 "U1" H 7300 3467 50  0000 C CNN
F 1 "74HC14" H 7300 3376 50  0000 C CNN
F 2 "Package_SO:SOIC-14_3.9x8.7mm_P1.27mm" H 7300 3150 50  0001 C CNN
F 3 "http://www.ti.com/lit/gpn/sn74HC14" H 7300 3150 50  0001 C CNN
	3    7300 3150
	-1   0    0    -1  
$EndComp
$Comp
L 74xx:74HC14 U1
U 4 1
P 7300 3800
F 0 "U1" H 7300 4117 50  0000 C CNN
F 1 "74HC14" H 7300 4026 50  0000 C CNN
F 2 "Package_SO:SOIC-14_3.9x8.7mm_P1.27mm" H 7300 3800 50  0001 C CNN
F 3 "http://www.ti.com/lit/gpn/sn74HC14" H 7300 3800 50  0001 C CNN
	4    7300 3800
	-1   0    0    -1  
$EndComp
$Comp
L power:GND #PWR043
U 1 1
P 8350 5500
F 0 "#PWR043" H 8350 5250 50  0001 C CNN
F 1 "GND" H 8355 5327 50  0000 C CNN
F 2 "" H 8350 5500 50  0001 C CNN
F 3 "" H 8350 5500 50  0001 C CNN
	1    8350 5500
	1    0    0    -1  
$EndComp
$Comp
L GiantKnob-rescue:C_Small-device C16
U 1 1
P 8100 5300
F 0 "C16" H 8192 5346 50  0000 L CNN
F 1 "47n" H 8192 5255 50  0000 L CNN
F 2 "Capacitor_SMD:C_0603_1608Metric" H 8100 5300 50  0001 C CNN
F 3 "~" H 8100 5300 50  0001 C CNN
	1    8100 5300
	1    0    0    -1  
$EndComp
$Comp
L power:GND #PWR042
U 1 1
P 8100 5500
F 0 "#PWR042" H 8100 5250 50  0001 C CNN
F 1 "GND" H 8105 5327 50  0000 C CNN
F 2 "" H 8100 5500 50  0001 C CNN
F 3 "" H 8100 5500 50  0001 C CNN
	1    8100 5500
	1    0    0    -1  
$EndComp
Wire Wire Line
	8100 5400 8100 5500
$Comp
L GiantKnob-rescue:C_Small-device C15
U 1 1
P 7800 5300
F 0 "C15" H 7892 5346 50  0000 L CNN
F 1 "47n" H 7892 5255 50  0000 L CNN
F 2 "Capacitor_SMD:C_0603_1608Metric" H 7800 5300 50  0001 C CNN
F 3 "~" H 7800 5300 50  0001 C CNN
	1    7800 5300
	1    0    0    -1  
$EndComp
$Comp
L power:GND #PWR041
U 1 1
P 7800 5500
F 0 "#PWR041" H 7800 5250 50  0001 C CNN
F 1 "GND" H 7805 5327 50  0000 C CNN
F 2 "" H 7800 5500 50  0001 C CNN
F 3 "" H 7800 5500 50  0001 C CNN
	1    7800 5500
	1    0    0    -1  
$EndComp
Wire Wire Line
	8450 4900 7800 4900
Wire Wire Line
	7800 5400 7800 5500
$Comp
L GiantKnob-rescue:R_Small-device R15
U 1 1
P 8100 4700
F 0 "R15" H 8159 4746 50  0000 L CNN
F 1 "10k" H 8159 4655 50  0000 L CNN
F 2 "Resistor_SMD:R_0603_1608Metric" H 8100 4700 50  0001 C CNN
F 3 "~" H 8100 4700 50  0001 C CNN
	1    8100 4700
	1    0    0    -1  
$EndComp
$Comp
L GiantKnob-rescue:R_Small-device R14
U 1 1
P 7800 4700
F 0 "R14" H 7859 4746 50  0000 L CNN
F 1 "10k" H 7859 4655 50  0000 L CNN
F 2 "Resistor_SMD:R_0603_1608Metric" H 7800 4700 50  0001 C CNN
F 3 "~" H 7800 4700 50  0001 C CNN
	1    7800 4700
	1    0    0    -1  
$EndComp
Wire Wire Line
	7800 4800 7800 4900
Connection ~ 7800 4900
$Comp
L power:+5V #PWR038
U 1 1
P 8100 4500
F 0 "#PWR038" H 8100 4350 50  0001 C CNN
F 1 "+5V" H 8115 4673 50  0000 C CNN
F 2 "" H 8100 4500 50  0001 C CNN
F 3 "" H 8100 4500 50  0001 C CNN
	1    8100 4500
	1    0    0    -1  
$EndComp
$Comp
L power:+5V #PWR037
U 1 1
P 7800 4500
F 0 "#PWR037" H 7800 4350 50  0001 C CNN
F 1 "+5V" H 7815 4673 50  0000 C CNN
F 2 "" H 7800 4500 50  0001 C CNN
F 3 "" H 7800 4500 50  0001 C CNN
	1    7800 4500
	1    0    0    -1  
$EndComp
Wire Wire Line
	8100 4600 8100 4500
Wire Wire Line
	7800 4600 7800 4500
Wire Wire Line
	7800 4900 7700 4900
Wire Wire Line
	7000 4650 6900 4650
Text GLabel 6900 4650 0    50   Input ~ 10
ENC2_A
Wire Wire Line
	7600 4650 7700 4650
Wire Wire Line
	7700 4650 7700 4900
Wire Wire Line
	7700 5100 7700 5300
Wire Wire Line
	7000 5300 6900 5300
Text GLabel 6900 5300 0    50   Input ~ 10
ENC2_B
$Comp
L 74xx:74HC14 U1
U 5 1
P 7300 4650
F 0 "U1" H 7300 4967 50  0000 C CNN
F 1 "74HC14" H 7300 4876 50  0000 C CNN
F 2 "Package_SO:SOIC-14_3.9x8.7mm_P1.27mm" H 7300 4650 50  0001 C CNN
F 3 "http://www.ti.com/lit/gpn/sn74HC14" H 7300 4650 50  0001 C CNN
	5    7300 4650
	-1   0    0    -1  
$EndComp
$Comp
L 74xx:74HC14 U1
U 6 1
P 7300 5300
F 0 "U1" H 7300 5617 50  0000 C CNN
F 1 "74HC14" H 7300 5526 50  0000 C CNN
F 2 "Package_SO:SOIC-14_3.9x8.7mm_P1.27mm" H 7300 5300 50  0001 C CNN
F 3 "http://www.ti.com/lit/gpn/sn74HC14" H 7300 5300 50  0001 C CNN
	6    7300 5300
	-1   0    0    -1  
$EndComp
$Comp
L 74xx:74HC14 U1
U 7 1
P 5950 6850
F 0 "U1" H 6180 6896 50  0000 L CNN
F 1 "74HC14" H 6180 6805 50  0000 L CNN
F 2 "Package_SO:SOIC-14_3.9x8.7mm_P1.27mm" H 5950 6850 50  0001 C CNN
F 3 "http://www.ti.com/lit/gpn/sn74HC14" H 5950 6850 50  0001 C CNN
	7    5950 6850
	1    0    0    -1  
$EndComp
$Comp
L power:+5V #PWR048
U 1 1
P 5950 6250
F 0 "#PWR048" H 5950 6100 50  0001 C CNN
F 1 "+5V" H 5965 6423 50  0000 C CNN
F 2 "" H 5950 6250 50  0001 C CNN
F 3 "" H 5950 6250 50  0001 C CNN
	1    5950 6250
	1    0    0    -1  
$EndComp
Wire Wire Line
	5950 6250 5950 6350
$Comp
L power:GND #PWR053
U 1 1
P 5950 7450
F 0 "#PWR053" H 5950 7200 50  0001 C CNN
F 1 "GND" H 5955 7277 50  0000 C CNN
F 2 "" H 5950 7450 50  0001 C CNN
F 3 "" H 5950 7450 50  0001 C CNN
	1    5950 7450
	1    0    0    -1  
$EndComp
Wire Wire Line
	5950 7350 5950 7450
$Comp
L power:+5V #PWR049
U 1 1
P 6650 7050
F 0 "#PWR049" H 6650 6900 50  0001 C CNN
F 1 "+5V" H 6665 7223 50  0000 C CNN
F 2 "" H 6650 7050 50  0001 C CNN
F 3 "" H 6650 7050 50  0001 C CNN
	1    6650 7050
	1    0    0    -1  
$EndComp
$Comp
L GiantKnob-rescue:C_Small-Device C18
U 1 1
P 6650 7250
F 0 "C18" H 6742 7296 50  0000 L CNN
F 1 "100n" H 6742 7205 50  0000 L CNN
F 2 "Capacitor_SMD:C_0603_1608Metric" H 6650 7250 50  0001 C CNN
F 3 "~" H 6650 7250 50  0001 C CNN
	1    6650 7250
	1    0    0    -1  
$EndComp
$Comp
L power:GND #PWR054
U 1 1
P 6650 7450
F 0 "#PWR054" H 6650 7200 50  0001 C CNN
F 1 "GND" H 6655 7277 50  0000 C CNN
F 2 "" H 6650 7450 50  0001 C CNN
F 3 "" H 6650 7450 50  0001 C CNN
	1    6650 7450
	1    0    0    -1  
$EndComp
Wire Wire Line
	6650 7050 6650 7150
Wire Wire Line
	6650 7350 6650 7450
$Comp
L GiantKnob-rescue:R_Small-device R18
U 1 1
P 5300 6450
F 0 "R18" H 5359 6496 50  0000 L CNN
F 1 "1k" H 5359 6405 50  0000 L CNN
F 2 "Resistor_SMD:R_0603_1608Metric" H 5300 6450 50  0001 C CNN
F 3 "~" H 5300 6450 50  0001 C CNN
	1    5300 6450
	1    0    0    -1  
$EndComp
$Comp
L GiantKnob-rescue:C_Small-device C17
U 1 1
P 5300 7250
F 0 "C17" H 5392 7296 50  0000 L CNN
F 1 "1u" H 5392 7205 50  0000 L CNN
F 2 "Capacitor_SMD:C_0603_1608Metric" H 5300 7250 50  0001 C CNN
F 3 "~" H 5300 7250 50  0001 C CNN
	1    5300 7250
	1    0    0    -1  
$EndComp
$Comp
L power:GND #PWR052
U 1 1
P 5300 7450
F 0 "#PWR052" H 5300 7200 50  0001 C CNN
F 1 "GND" H 5305 7277 50  0000 C CNN
F 2 "" H 5300 7450 50  0001 C CNN
F 3 "" H 5300 7450 50  0001 C CNN
	1    5300 7450
	1    0    0    -1  
$EndComp
Wire Wire Line
	5300 7350 5300 7450
Wire Wire Line
	5300 7050 5300 7150
Connection ~ 5300 7050
Wire Wire Line
	5300 6350 5300 6250
$Comp
L power:+5V #PWR047
U 1 1
P 5300 6250
F 0 "#PWR047" H 5300 6100 50  0001 C CNN
F 1 "+5V" H 5315 6423 50  0000 C CNN
F 2 "" H 5300 6250 50  0001 C CNN
F 3 "" H 5300 6250 50  0001 C CNN
	1    5300 6250
	1    0    0    -1  
$EndComp
Wire Wire Line
	5300 7050 5400 7050
Text GLabel 5400 7050 2    50   Input ~ 10
PTT
$Comp
L power:GND #PWR050
U 1 1
P 3500 7450
F 0 "#PWR050" H 3500 7200 50  0001 C CNN
F 1 "GND" H 3505 7277 50  0000 C CNN
F 2 "" H 3500 7450 50  0001 C CNN
F 3 "" H 3500 7450 50  0001 C CNN
	1    3500 7450
	1    0    0    -1  
$EndComp
$Comp
L GiantKnob-rescue:LED_Small-Device D5
U 1 1
P 5300 6750
F 0 "D5" H 5300 6545 50  0000 C CNN
F 1 "PTT_LED" H 5300 6636 50  0000 C CNN
F 2 "LED_SMD:LED_0805_2012Metric" V 5300 6750 50  0001 C CNN
F 3 "~" V 5300 6750 50  0001 C CNN
	1    5300 6750
	0    -1   -1   0   
$EndComp
Wire Wire Line
	5300 6550 5300 6650
Wire Wire Line
	5300 6850 5300 7050
$Comp
L GiantKnob-rescue:R_Small-device R19
U 1 1
P 4800 7050
F 0 "R19" V 4604 7050 50  0000 C CNN
F 1 "100" V 4695 7050 50  0000 C CNN
F 2 "Resistor_SMD:R_0603_1608Metric" H 4800 7050 50  0001 C CNN
F 3 "~" H 4800 7050 50  0001 C CNN
	1    4800 7050
	0    1    1    0   
$EndComp
Wire Wire Line
	8350 2000 8450 2000
Wire Wire Line
	7600 2300 7700 2300
Wire Wire Line
	7700 2300 7700 2100
Wire Wire Line
	8100 1800 8100 2100
Wire Wire Line
	8450 2100 8100 2100
Wire Wire Line
	8350 2000 8350 2500
Wire Wire Line
	9150 2100 9150 2500
Wire Wire Line
	9350 2200 9350 2500
Wire Wire Line
	7800 3400 7800 3700
Wire Wire Line
	7800 1900 7800 2100
Connection ~ 8100 2100
Wire Wire Line
	8100 2100 8100 2200
Wire Wire Line
	8100 3300 8100 3600
Wire Wire Line
	8350 3500 8450 3500
Wire Wire Line
	8350 3500 8350 4000
Wire Wire Line
	8450 3600 8100 3600
Connection ~ 8100 3600
Wire Wire Line
	8100 3600 8100 3700
Wire Wire Line
	7700 3600 8100 3600
Wire Wire Line
	7700 3600 7700 3800
Wire Wire Line
	8100 4800 8100 5100
Wire Wire Line
	8350 5000 8450 5000
Wire Wire Line
	8350 5000 8350 5500
Wire Wire Line
	8450 5100 8100 5100
Wire Wire Line
	8100 5200 8100 5100
Connection ~ 8100 5100
Wire Wire Line
	7800 4900 7800 5200
Wire Wire Line
	7700 5100 8100 5100
Wire Wire Line
	7600 5300 7700 5300
Wire Wire Line
	10100 3500 10100 4000
Wire Wire Line
	10700 3800 10700 4000
Wire Wire Line
	10100 4900 10100 5500
Wire Wire Line
	10700 5200 10700 5500
Wire Wire Line
	7800 2100 7800 2200
NoConn ~ 4000 5100
NoConn ~ 4000 5200
NoConn ~ 4000 5300
NoConn ~ 4000 5400
NoConn ~ 4000 5500
NoConn ~ 4000 5600
Text GLabel 4100 3900 2    50   Input ~ 10
VFO_A
Text GLabel 4100 4000 2    50   Input ~ 10
VFO_B
Wire Wire Line
	4000 3900 4100 3900
Wire Wire Line
	4000 4000 4100 4000
Text GLabel 4100 4100 2    50   Input ~ 10
BTN1
Wire Wire Line
	4000 4100 4100 4100
Text GLabel 4100 4200 2    50   Input ~ 10
BTN2
Wire Wire Line
	4000 4200 4100 4200
Text GLabel 4100 4300 2    50   Input ~ 10
BTN3
Wire Wire Line
	4000 4300 4100 4300
Text GLabel 4100 4400 2    50   Input ~ 10
VFO_BTN
Text GLabel 4100 4500 2    50   Input ~ 10
ENC1_A
Text GLabel 4100 4600 2    50   Input ~ 10
ENC1_B
Wire Wire Line
	4000 4500 4100 4500
Wire Wire Line
	4000 4600 4100 4600
$Comp
L GiantKnob-rescue:Rotary_Encoder-device SW4
U 1 1
P 8750 3500
F 0 "SW4" H 8980 3546 50  0000 L CNN
F 1 "ENC1" H 8980 3455 50  0000 L CNN
F 2 "Rotary_Encoder:RotaryEncoder_Alps_EC12E_Vertical_H20mm" H 8600 3660 50  0001 C CNN
F 3 "~" H 8750 3760 50  0001 C CNN
	1    8750 3500
	1    0    0    -1  
$EndComp
$Comp
L GiantKnob-rescue:Rotary_Encoder-device SW7
U 1 1
P 8750 5000
F 0 "SW7" H 8980 5046 50  0000 L CNN
F 1 "ENC2" H 8980 4955 50  0000 L CNN
F 2 "Rotary_Encoder:RotaryEncoder_Alps_EC12E_Vertical_H20mm" H 8600 5160 50  0001 C CNN
F 3 "~" H 8750 5260 50  0001 C CNN
	1    8750 5000
	1    0    0    -1  
$EndComp
Text GLabel 4100 3600 2    50   Input ~ 10
ENC2_A
Text GLabel 4100 3700 2    50   Input ~ 10
ENC2_B
Wire Wire Line
	4000 3600 4100 3600
Wire Wire Line
	4000 3700 4100 3700
NoConn ~ 4000 3100
NoConn ~ 4000 3200
NoConn ~ 4000 3300
Wire Wire Line
	4000 4800 4550 4800
Wire Wire Line
	4750 4800 5150 4800
Wire Wire Line
	5150 4800 5150 4900
Text GLabel 4100 3400 2    50   Input ~ 10
PTT
Wire Wire Line
	4000 3400 4100 3400
$Comp
L GiantKnob-rescue:D_Zener_Small-device D6
U 1 1
P 5000 7250
F 0 "D6" V 4954 7318 50  0000 L CNN
F 1 "5V1" V 5045 7318 50  0000 L CNN
F 2 "Diode_SMD:D_SOD-123" V 5000 7250 50  0001 C CNN
F 3 "~" V 5000 7250 50  0001 C CNN
	1    5000 7250
	0    1    1    0   
$EndComp
Wire Wire Line
	5000 7050 5000 7150
$Comp
L power:GND #PWR051
U 1 1
P 5000 7450
F 0 "#PWR051" H 5000 7200 50  0001 C CNN
F 1 "GND" H 5005 7277 50  0000 C CNN
F 2 "" H 5000 7450 50  0001 C CNN
F 3 "" H 5000 7450 50  0001 C CNN
	1    5000 7450
	1    0    0    -1  
$EndComp
Wire Wire Line
	5000 7350 5000 7450
$Comp
L GiantKnob-rescue:Audio-Jack-3-conn J6
U 1 1
P 3700 7050
F 0 "J6" H 3678 7375 50  0000 C CNN
F 1 "PTT" H 3678 7284 50  0000 C CNN
F 2 "GiantKnob:PJ-320B" H 3950 7150 50  0001 C CNN
F 3 "~" H 3950 7150 50  0001 C CNN
	1    3700 7050
	1    0    0    -1  
$EndComp
Wire Wire Line
	5000 7050 5300 7050
Wire Wire Line
	4900 7050 5000 7050
Connection ~ 5000 7050
$Comp
L GiantKnob-rescue:Conn_02x02_Odd_Even-conn J2
U 1 1
P 4200 6950
F 0 "J2" H 4250 7167 50  0000 C CNN
F 1 "PTT_Select" H 4250 7076 50  0000 C CNN
F 2 "Connector_PinHeader_2.54mm:PinHeader_2x02_P2.54mm_Vertical_SMD" H 4200 6950 50  0001 C CNN
F 3 "~" H 4200 6950 50  0001 C CNN
	1    4200 6950
	1    0    0    -1  
$EndComp
Wire Wire Line
	4500 6950 4600 6950
Wire Wire Line
	4600 6950 4600 7050
Wire Wire Line
	4600 7050 4500 7050
Wire Wire Line
	4600 7050 4700 7050
Connection ~ 4600 7050
Wire Wire Line
	3900 6950 4000 6950
Wire Wire Line
	3900 7050 4000 7050
Wire Wire Line
	3500 7150 3500 7450
Wire Wire Line
	7700 2100 8100 2100
Wire Wire Line
	4000 4400 4100 4400
$EndSCHEMATC
